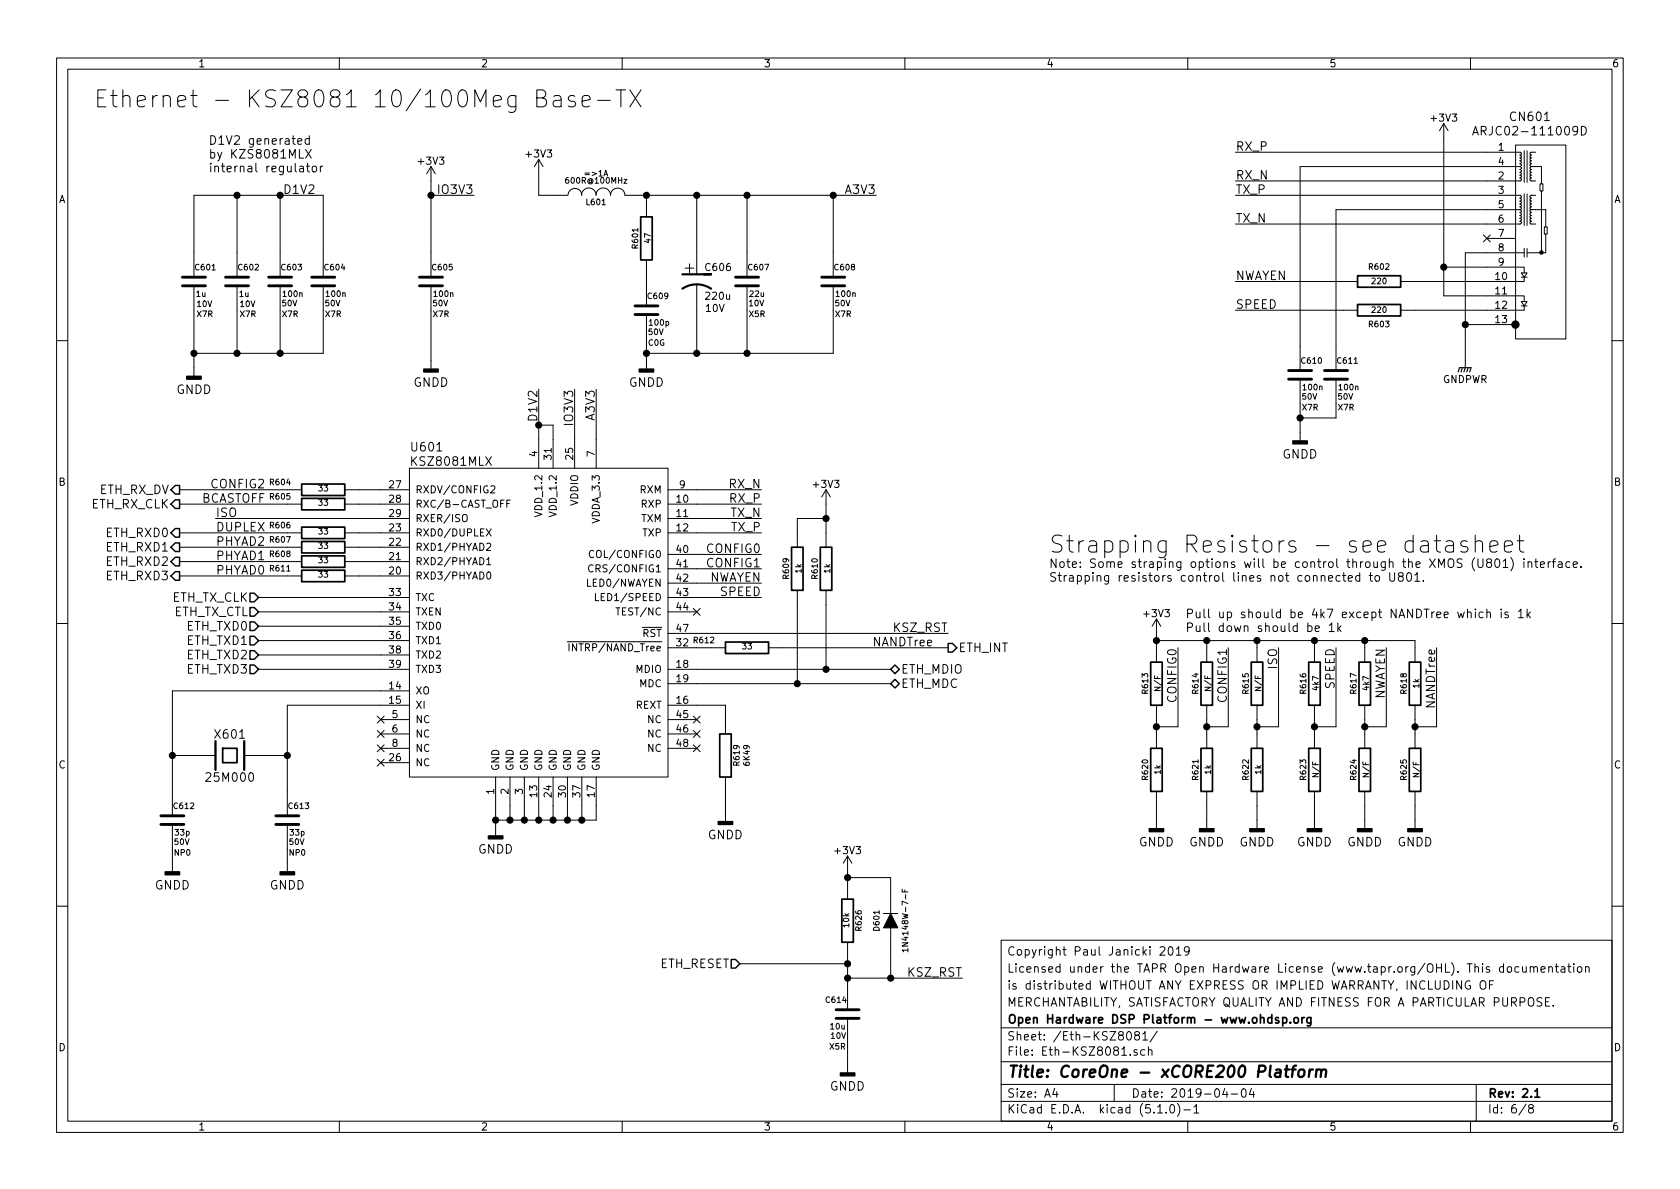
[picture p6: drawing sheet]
EESchema Schematic File Version 4
LIBS:CoreOne-xCORE200-2.1-cache
EELAYER 29 0
EELAYER END
$Descr A4 11693 8268
encoding utf-8
Sheet 6 8
Title "CoreOne - xCORE200 Platform"
Date "2019-04-04"
Rev "2.1"
Comp "Open Hardware DSP Platform - www.ohdsp.org"
Comment1 "MERCHANTABILITY, SATISFACTORY QUALITY AND FITNESS FOR A PARTICULAR PURPOSE."
Comment2 "is distributed WITHOUT ANY EXPRESS OR IMPLIED WARRANTY, INCLUDING OF"
Comment3 "Licensed under the TAPR Open Hardware License (www.tapr.org/OHL). This documentation"
Comment4 "Copyright Paul Janicki 2019"
$EndDescr
Text HLabel 1800 4350 0    60   Input ~ 0
ETH_TXD0
Text HLabel 1800 4450 0    60   Input ~ 0
ETH_TXD1
Text HLabel 1800 4550 0    60   Input ~ 0
ETH_TXD2
Text HLabel 1800 4650 0    60   Input ~ 0
ETH_TXD3
Text HLabel 1800 4250 0    60   Input ~ 0
ETH_TX_CTL
Text HLabel 1800 4150 0    60   Input ~ 0
ETH_TX_CLK
Text HLabel 6200 4750 2    60   BiDi ~ 0
ETH_MDC
Text HLabel 6200 4650 2    60   BiDi ~ 0
ETH_MDIO
$Comp
L MyKiCadLibs-Lib:R R609
U 1 1
P 5550 3950
F 0 "R609" V 5470 3950 40  0000 C CNN
F 1 "1k" V 5557 3951 40  0000 C CNN
F 2 "MyKiCadLibs-Footprints:SMD-0805" V 5480 3950 30  0001 C CNN
F 3 "" V 5470 3950 30  0000 C CNN
F 4 "100mW" V 5650 3950 40  0001 C CNN "Power"
F 5 "Thick or thin film resistor" V 5795 3950 40  0001 C CNN "Description"
F 6 "0805" V 5725 3950 40  0001 C CNN "Size"
F 7 "1%" V 5875 3950 40  0001 C CNN "Tolerance"
	1    5550 3950
	1    0    0    -1  
$EndComp
$Comp
L MyKiCadLibs-Lib:R R610
U 1 1
P 5750 3950
F 0 "R610" V 5670 3950 40  0000 C CNN
F 1 "1k" V 5757 3951 40  0000 C CNN
F 2 "MyKiCadLibs-Footprints:SMD-0805" V 5680 3950 30  0001 C CNN
F 3 "" V 5670 3950 30  0000 C CNN
F 4 "100mW" V 5850 3950 40  0001 C CNN "Power"
F 5 "Thick or thin film resistor" V 5995 3950 40  0001 C CNN "Description"
F 6 "0805" V 5925 3950 40  0001 C CNN "Size"
F 7 "1%" V 6075 3950 40  0001 C CNN "Tolerance"
	1    5750 3950
	1    0    0    -1  
$EndComp
Text HLabel 6600 4500 2    60   Output ~ 0
ETH_INT
Text HLabel 5150 6700 0    60   Input ~ 0
ETH_RESET
$Comp
L MyKiCadLibs-Lib:R R626
U 1 1
P 5900 6400
F 0 "R626" V 5820 6400 40  0000 C CNN
F 1 "10k" V 5907 6401 40  0000 C CNN
F 2 "MyKiCadLibs-Footprints:SMD-0805" V 5830 6400 30  0001 C CNN
F 3 "" V 5820 6400 30  0000 C CNN
F 4 "100mW" V 6000 6400 40  0001 C CNN "Power"
F 5 "Thick or thin film resistor" V 6145 6400 40  0001 C CNN "Description"
F 6 "0805" V 6075 6400 40  0001 C CNN "Size"
F 7 "1%" V 6225 6400 40  0001 C CNN "Tolerance"
	1    5900 6400
	-1   0    0    -1  
$EndComp
$Comp
L power:GNDD #PWR097
U 1 1
P 5900 7400
F 0 "#PWR097" H 5900 7150 60  0001 C CNN
F 1 "GNDD" H 5900 7250 60  0000 C CNN
F 2 "" H 5900 7400 60  0000 C CNN
F 3 "" H 5900 7400 60  0000 C CNN
	1    5900 7400
	-1   0    0    -1  
$EndComp
Text HLabel 1250 3500 0    60   Output ~ 0
ETH_RX_CLK
Text HLabel 1250 3400 0    60   Output ~ 0
ETH_RX_DV
Text HLabel 1250 3700 0    60   Output ~ 0
ETH_RXD0
Text HLabel 1250 3800 0    60   Output ~ 0
ETH_RXD1
Text HLabel 1250 3900 0    60   Output ~ 0
ETH_RXD2
Text HLabel 1250 4000 0    60   Output ~ 0
ETH_RXD3
Text Label 1850 3500 2    60   ~ 0
BCASTOFF
$Comp
L MyKiCadLibs-Lib:R R620
U 1 1
P 8050 5350
F 0 "R620" V 7970 5350 40  0000 C CNN
F 1 "1k" V 8057 5351 40  0000 C CNN
F 2 "MyKiCadLibs-Footprints:SMD-0805" V 7980 5350 30  0001 C CNN
F 3 "" V 7970 5350 30  0000 C CNN
F 4 "100mW" V 8150 5350 40  0001 C CNN "Power"
F 5 "Thick or thin film resistor" V 8295 5350 40  0001 C CNN "Description"
F 6 "0805" V 8225 5350 40  0001 C CNN "Size"
F 7 "1%" V 8375 5350 40  0001 C CNN "Tolerance"
	1    8050 5350
	1    0    0    -1  
$EndComp
$Comp
L power:GNDD #PWR098
U 1 1
P 8050 5700
F 0 "#PWR098" H 8050 5450 60  0001 C CNN
F 1 "GNDD" H 8050 5550 60  0000 C CNN
F 2 "" H 8050 5700 60  0000 C CNN
F 3 "" H 8050 5700 60  0000 C CNN
	1    8050 5700
	1    0    0    -1  
$EndComp
$Comp
L MyKiCadLibs-Lib:R R621
U 1 1
P 8400 5350
F 0 "R621" V 8320 5350 40  0000 C CNN
F 1 "1k" V 8407 5351 40  0000 C CNN
F 2 "MyKiCadLibs-Footprints:SMD-0805" V 8330 5350 30  0001 C CNN
F 3 "" V 8320 5350 30  0000 C CNN
F 4 "100mW" V 8500 5350 40  0001 C CNN "Power"
F 5 "Thick or thin film resistor" V 8645 5350 40  0001 C CNN "Description"
F 6 "0805" V 8575 5350 40  0001 C CNN "Size"
F 7 "1%" V 8725 5350 40  0001 C CNN "Tolerance"
	1    8400 5350
	1    0    0    -1  
$EndComp
$Comp
L power:GNDD #PWR099
U 1 1
P 8400 5700
F 0 "#PWR099" H 8400 5450 60  0001 C CNN
F 1 "GNDD" H 8400 5550 60  0000 C CNN
F 2 "" H 8400 5700 60  0000 C CNN
F 3 "" H 8400 5700 60  0000 C CNN
	1    8400 5700
	1    0    0    -1  
$EndComp
$Comp
L MyKiCadLibs-Lib:R R623
U 1 1
P 9150 5350
F 0 "R623" V 9070 5350 40  0000 C CNN
F 1 "N/F" V 9157 5351 40  0000 C CNN
F 2 "MyKiCadLibs-Footprints:SMD-0805" V 9080 5350 30  0001 C CNN
F 3 "" V 9070 5350 30  0000 C CNN
F 4 "100mW" V 9250 5350 40  0001 C CNN "Power"
F 5 "Thick or thin film resistor" V 9395 5350 40  0001 C CNN "Description"
F 6 "0805" V 9325 5350 40  0001 C CNN "Size"
F 7 "1%" V 9475 5350 40  0001 C CNN "Tolerance"
	1    9150 5350
	1    0    0    -1  
$EndComp
$Comp
L power:GNDD #PWR0100
U 1 1
P 9150 5700
F 0 "#PWR0100" H 9150 5450 60  0001 C CNN
F 1 "GNDD" H 9150 5550 60  0000 C CNN
F 2 "" H 9150 5700 60  0000 C CNN
F 3 "" H 9150 5700 60  0000 C CNN
	1    9150 5700
	1    0    0    -1  
$EndComp
Text Label 1850 3700 2    60   ~ 0
DUPLEX
Text Label 1850 3800 2    60   ~ 0
PHYAD2
Text Label 1850 3900 2    60   ~ 0
PHYAD1
Text Label 1850 4000 2    60   ~ 0
PHYAD0
$Comp
L MyKiCadLibs-Lib:R R624
U 1 1
P 9500 5350
F 0 "R624" V 9420 5350 40  0000 C CNN
F 1 "N/F" V 9507 5351 40  0000 C CNN
F 2 "MyKiCadLibs-Footprints:SMD-0805" V 9430 5350 30  0001 C CNN
F 3 "" V 9420 5350 30  0000 C CNN
F 4 "100mW" V 9600 5350 40  0001 C CNN "Power"
F 5 "Thick or thin film resistor" V 9745 5350 40  0001 C CNN "Description"
F 6 "0805" V 9675 5350 40  0001 C CNN "Size"
F 7 "1%" V 9825 5350 40  0001 C CNN "Tolerance"
	1    9500 5350
	1    0    0    -1  
$EndComp
$Comp
L power:GNDD #PWR0101
U 1 1
P 9500 5700
F 0 "#PWR0101" H 9500 5450 60  0001 C CNN
F 1 "GNDD" H 9500 5550 60  0000 C CNN
F 2 "" H 9500 5700 60  0000 C CNN
F 3 "" H 9500 5700 60  0000 C CNN
	1    9500 5700
	1    0    0    -1  
$EndComp
Text Label 1850 3400 2    60   ~ 0
CONFIG2
Text Notes 7300 3850 0    118  ~ 0
Strapping Resistors - see datasheet
$Comp
L MyKiCadLibs-Lib:R R613
U 1 1
P 8050 4750
F 0 "R613" V 7970 4750 40  0000 C CNN
F 1 "N/F" V 8057 4751 40  0000 C CNN
F 2 "MyKiCadLibs-Footprints:SMD-0805" V 7980 4750 30  0001 C CNN
F 3 "" V 7970 4750 30  0000 C CNN
F 4 "100mW" V 8150 4750 40  0001 C CNN "Power"
F 5 "Thick or thin film resistor" V 8295 4750 40  0001 C CNN "Description"
F 6 "0805" V 8225 4750 40  0001 C CNN "Size"
F 7 "1%" V 8375 4750 40  0001 C CNN "Tolerance"
	1    8050 4750
	1    0    0    -1  
$EndComp
$Comp
L MyKiCadLibs-Lib:R R614
U 1 1
P 8400 4750
F 0 "R614" V 8320 4750 40  0000 C CNN
F 1 "N/F" V 8407 4751 40  0000 C CNN
F 2 "MyKiCadLibs-Footprints:SMD-0805" V 8330 4750 30  0001 C CNN
F 3 "" V 8320 4750 30  0000 C CNN
F 4 "100mW" V 8500 4750 40  0001 C CNN "Power"
F 5 "Thick or thin film resistor" V 8645 4750 40  0001 C CNN "Description"
F 6 "0805" V 8575 4750 40  0001 C CNN "Size"
F 7 "1%" V 8725 4750 40  0001 C CNN "Tolerance"
	1    8400 4750
	1    0    0    -1  
$EndComp
$Comp
L MyKiCadLibs-Lib:R R616
U 1 1
P 9150 4750
F 0 "R616" V 9070 4750 40  0000 C CNN
F 1 "4k7" V 9157 4751 40  0000 C CNN
F 2 "MyKiCadLibs-Footprints:SMD-0805" V 9080 4750 30  0001 C CNN
F 3 "" V 9070 4750 30  0000 C CNN
F 4 "100mW" V 9250 4750 40  0001 C CNN "Power"
F 5 "Thick or thin film resistor" V 9395 4750 40  0001 C CNN "Description"
F 6 "0805" V 9325 4750 40  0001 C CNN "Size"
F 7 "1%" V 9475 4750 40  0001 C CNN "Tolerance"
	1    9150 4750
	1    0    0    -1  
$EndComp
$Comp
L MyKiCadLibs-Lib:R R617
U 1 1
P 9500 4750
F 0 "R617" V 9420 4750 40  0000 C CNN
F 1 "4k7" V 9507 4751 40  0000 C CNN
F 2 "MyKiCadLibs-Footprints:SMD-0805" V 9430 4750 30  0001 C CNN
F 3 "" V 9420 4750 30  0000 C CNN
F 4 "100mW" V 9600 4750 40  0001 C CNN "Power"
F 5 "Thick or thin film resistor" V 9745 4750 40  0001 C CNN "Description"
F 6 "0805" V 9675 4750 40  0001 C CNN "Size"
F 7 "1%" V 9825 4750 40  0001 C CNN "Tolerance"
	1    9500 4750
	1    0    0    -1  
$EndComp
$Comp
L MyKiCadLibs-Lib:R R619
U 1 1
P 5050 5250
F 0 "R619" V 4970 5250 40  0000 C CNN
F 1 "6K49" V 4900 5250 40  0000 C CNN
F 2 "MyKiCadLibs-Footprints:SMD-0805" V 4980 5250 30  0001 C CNN
F 3 "" V 4970 5250 30  0000 C CNN
F 4 "100mW" V 5150 5250 40  0001 C CNN "Power"
F 5 "Thick or thin film resistor" V 5295 5250 40  0001 C CNN "Description"
F 6 "0805" V 5225 5250 40  0001 C CNN "Size"
F 7 "1%" V 5375 5250 40  0001 C CNN "Tolerance"
	1    5050 5250
	-1   0    0    -1  
$EndComp
$Comp
L power:GNDD #PWR0102
U 1 1
P 5050 5650
F 0 "#PWR0102" H 5050 5400 60  0001 C CNN
F 1 "GNDD" H 5050 5500 60  0000 C CNN
F 2 "" H 5050 5650 60  0000 C CNN
F 3 "" H 5050 5650 60  0000 C CNN
	1    5050 5650
	-1   0    0    -1  
$EndComp
$Comp
L MyKiCadLibs-Lib:C C610
U 1 1
P 9050 2600
F 0 "C610" H 9050 2700 40  0000 L CNN
F 1 "100n" H 9060 2515 40  0000 L CNN
F 2 "MyKiCadLibs-Footprints:SMD-0805" H 9088 2450 30  0001 C CNN
F 3 "" H 9050 2700 60  0000 C CNN
F 4 "50V" H 9115 2450 40  0000 C CNN "Voltage"
F 5 "X7R" H 9120 2375 40  0000 C CNN "Type"
F 6 "Ceramic capacitor" H 9050 2900 40  0001 L CNN "Description"
F 7 "10%" H 9450 3100 40  0001 C CNN "Tolerance"
F 8 "0805" H 9050 2600 60  0001 C CNN "Size"
	1    9050 2600
	1    0    0    -1  
$EndComp
$Comp
L MyKiCadLibs-Lib:C C611
U 1 1
P 9300 2600
F 0 "C611" H 9300 2700 40  0000 L CNN
F 1 "100n" H 9310 2515 40  0000 L CNN
F 2 "MyKiCadLibs-Footprints:SMD-0805" H 9338 2450 30  0001 C CNN
F 3 "" H 9300 2700 60  0000 C CNN
F 4 "50V" H 9365 2450 40  0000 C CNN "Voltage"
F 5 "X7R" H 9370 2375 40  0000 C CNN "Type"
F 6 "Ceramic capacitor" H 9300 2900 40  0001 L CNN "Description"
F 7 "10%" H 9700 3100 40  0001 C CNN "Tolerance"
F 8 "0805" H 9300 2600 60  0001 C CNN "Size"
	1    9300 2600
	1    0    0    -1  
$EndComp
$Comp
L power:GNDD #PWR0103
U 1 1
P 9050 3000
F 0 "#PWR0103" H 9050 2750 60  0001 C CNN
F 1 "GNDD" H 9050 2850 60  0000 C CNN
F 2 "" H 9050 3000 60  0000 C CNN
F 3 "" H 9050 3000 60  0000 C CNN
	1    9050 3000
	-1   0    0    -1  
$EndComp
$Comp
L power:+3V3 #PWR0104
U 1 1
P 5750 3500
F 0 "#PWR0104" H 5750 3350 50  0001 C CNN
F 1 "+3V3" H 5750 3640 50  0000 C CNN
F 2 "" H 5750 3500 50  0000 C CNN
F 3 "" H 5750 3500 50  0000 C CNN
	1    5750 3500
	-1   0    0    -1  
$EndComp
$Comp
L power:+3V3 #PWR0105
U 1 1
P 8050 4400
F 0 "#PWR0105" H 8050 4250 50  0001 C CNN
F 1 "+3V3" H 8050 4540 50  0000 C CNN
F 2 "" H 8050 4400 50  0000 C CNN
F 3 "" H 8050 4400 50  0000 C CNN
	1    8050 4400
	1    0    0    -1  
$EndComp
$Comp
L power:GNDPWR #PWR0106
U 1 1
P 10200 2500
AR Path="/57CE8994" Ref="#PWR0106"  Part="1" 
AR Path="/57CE4289/57CE8994" Ref="#PWR0106"  Part="1" 
F 0 "#PWR0106" H 10200 2300 50  0001 C CNN
F 1 "GNDPWR" H 10200 2370 50  0000 C CNN
F 2 "" H 10200 2450 50  0000 C CNN
F 3 "" H 10200 2450 50  0000 C CNN
	1    10200 2500
	1    0    0    -1  
$EndComp
$Comp
L power:+3V3 #PWR0107
U 1 1
P 5900 6050
F 0 "#PWR0107" H 5900 5900 50  0001 C CNN
F 1 "+3V3" H 5900 6190 50  0000 C CNN
F 2 "" H 5900 6050 50  0000 C CNN
F 3 "" H 5900 6050 50  0000 C CNN
	1    5900 6050
	1    0    0    -1  
$EndComp
Text Label 6600 4400 2    60   ~ 0
KSZ_RST
Text Label 6700 6800 2    60   ~ 0
KSZ_RST
Wire Wire Line
	1800 4250 2650 4250
Wire Wire Line
	1800 4350 2650 4350
Wire Wire Line
	2650 4450 1800 4450
Wire Wire Line
	1800 4550 2650 4550
Wire Wire Line
	2650 4650 1800 4650
Wire Wire Line
	1800 4150 2650 4150
Wire Wire Line
	2250 1350 2250 1750
Wire Wire Line
	1950 1350 1950 1750
Wire Wire Line
	2250 2450 2250 2150
Wire Wire Line
	1950 2450 1950 2150
Wire Wire Line
	1650 1350 1650 1750
Connection ~ 1650 1350
Wire Wire Line
	1350 1350 1350 1750
Wire Wire Line
	1650 2450 1650 2150
Connection ~ 1650 2450
Wire Wire Line
	1350 2150 1350 2450
Connection ~ 1950 1350
Connection ~ 1950 2450
Wire Wire Line
	4850 4750 5550 4750
Wire Wire Line
	4850 4650 5750 4650
Wire Wire Line
	5450 4500 6600 4500
Wire Wire Line
	4850 4400 6600 4400
Wire Wire Line
	1250 3500 2000 3500
Wire Wire Line
	2000 3400 1250 3400
Wire Wire Line
	1250 3700 2000 3700
Wire Wire Line
	2000 3800 1250 3800
Wire Wire Line
	1250 3900 2000 3900
Wire Wire Line
	2000 4000 1250 4000
Wire Wire Line
	8050 5700 8050 5600
Wire Wire Line
	8050 5000 8050 5050
Wire Wire Line
	8050 5050 8200 5050
Wire Wire Line
	8200 5050 8200 4500
Connection ~ 8050 5050
Wire Wire Line
	8400 5700 8400 5600
Wire Wire Line
	8400 5000 8400 5050
Wire Wire Line
	8400 5050 8550 5050
Wire Wire Line
	8550 5050 8550 4500
Connection ~ 8400 5050
Wire Wire Line
	9150 5700 9150 5600
Wire Wire Line
	9150 5000 9150 5050
Wire Wire Line
	9150 5050 9300 5050
Wire Wire Line
	9300 5050 9300 4500
Connection ~ 9150 5050
Wire Wire Line
	9500 5700 9500 5600
Wire Wire Line
	9500 5000 9500 5050
Wire Wire Line
	9500 5050 9650 5050
Wire Wire Line
	9650 5050 9650 4500
Connection ~ 9500 5050
Wire Wire Line
	5050 5650 5050 5500
Wire Wire Line
	9050 2800 9050 2900
Wire Wire Line
	9300 2800 9300 2900
Connection ~ 9050 2900
Wire Wire Line
	5750 3500 5750 3600
Wire Wire Line
	5550 3600 5550 3700
Connection ~ 5750 3600
Wire Wire Line
	8050 4400 8050 4450
Wire Wire Line
	8400 4450 8400 4500
Connection ~ 8050 4450
Wire Wire Line
	8750 4450 8750 4500
Connection ~ 8400 4450
Wire Wire Line
	9150 4450 9150 4500
Connection ~ 8750 4450
Wire Wire Line
	9500 4450 9500 4500
Connection ~ 9150 4450
Wire Wire Line
	9850 4450 9850 4500
Connection ~ 9500 4450
Wire Wire Line
	5900 6050 5900 6100
Wire Wire Line
	5900 6650 5900 6700
Wire Wire Line
	5900 7400 5900 7250
Wire Wire Line
	5150 6700 5900 6700
Connection ~ 5900 6700
Wire Wire Line
	5900 6800 6200 6800
Connection ~ 5900 6800
Wire Wire Line
	6200 6600 6200 6800
Connection ~ 6200 6800
Wire Wire Line
	6200 6200 6200 6100
Wire Wire Line
	6200 6100 5900 6100
Connection ~ 5900 6100
Wire Wire Line
	8600 2150 9350 2150
Wire Wire Line
	9350 1950 8600 1950
Wire Wire Line
	2500 3500 2650 3500
Wire Wire Line
	2650 3400 2500 3400
Wire Wire Line
	2500 3700 2650 3700
Wire Wire Line
	2650 3800 2500 3800
Wire Wire Line
	2500 3900 2650 3900
Wire Wire Line
	2650 4000 2500 4000
Text Label 2200 1350 2    60   ~ 0
D1V2
Wire Wire Line
	3000 1250 3000 1350
Connection ~ 3000 1350
Wire Wire Line
	3000 2150 3000 2500
Text Label 3300 1350 2    60   ~ 0
IO3V3
$Comp
L power:GNDD #PWR0108
U 1 1
P 3450 5750
F 0 "#PWR0108" H 3450 5500 60  0001 C CNN
F 1 "GNDD" H 3450 5600 60  0000 C CNN
F 2 "" H 3450 5750 60  0000 C CNN
F 3 "" H 3450 5750 60  0000 C CNN
	1    3450 5750
	1    0    0    -1  
$EndComp
$Comp
L MyKiCadLibs-Lib:R R605
U 1 1
P 2250 3500
F 0 "R605" V 2300 3200 40  0000 C CNN
F 1 "33" V 2257 3501 40  0000 C CNN
F 2 "MyKiCadLibs-Footprints:SMD-0805" V 2180 3500 30  0001 C CNN
F 3 "" V 2170 3500 30  0000 C CNN
F 4 "100mW" V 2350 3500 40  0001 C CNN "Power"
F 5 "Thick or thin film resistor" V 2495 3500 40  0001 C CNN "Description"
F 6 "0805" V 2425 3500 40  0001 C CNN "Size"
F 7 "1%" V 2575 3500 40  0001 C CNN "Tolerance"
	1    2250 3500
	0    1    -1   0   
$EndComp
$Comp
L MyKiCadLibs-Lib:R R604
U 1 1
P 2250 3400
F 0 "R604" V 2300 3100 40  0000 C CNN
F 1 "33" V 2257 3401 40  0000 C CNN
F 2 "MyKiCadLibs-Footprints:SMD-0805" V 2180 3400 30  0001 C CNN
F 3 "" V 2170 3400 30  0000 C CNN
F 4 "100mW" V 2350 3400 40  0001 C CNN "Power"
F 5 "Thick or thin film resistor" V 2495 3400 40  0001 C CNN "Description"
F 6 "0805" V 2425 3400 40  0001 C CNN "Size"
F 7 "1%" V 2575 3400 40  0001 C CNN "Tolerance"
	1    2250 3400
	0    1    -1   0   
$EndComp
$Comp
L MyKiCadLibs-Lib:R R606
U 1 1
P 2250 3700
F 0 "R606" V 2300 3400 40  0000 C CNN
F 1 "33" V 2257 3701 40  0000 C CNN
F 2 "MyKiCadLibs-Footprints:SMD-0805" V 2180 3700 30  0001 C CNN
F 3 "" V 2170 3700 30  0000 C CNN
F 4 "100mW" V 2350 3700 40  0001 C CNN "Power"
F 5 "Thick or thin film resistor" V 2495 3700 40  0001 C CNN "Description"
F 6 "0805" V 2425 3700 40  0001 C CNN "Size"
F 7 "1%" V 2575 3700 40  0001 C CNN "Tolerance"
	1    2250 3700
	0    1    -1   0   
$EndComp
$Comp
L MyKiCadLibs-Lib:R R607
U 1 1
P 2250 3800
F 0 "R607" V 2300 3500 40  0000 C CNN
F 1 "33" V 2257 3801 40  0000 C CNN
F 2 "MyKiCadLibs-Footprints:SMD-0805" V 2180 3800 30  0001 C CNN
F 3 "" V 2170 3800 30  0000 C CNN
F 4 "100mW" V 2350 3800 40  0001 C CNN "Power"
F 5 "Thick or thin film resistor" V 2495 3800 40  0001 C CNN "Description"
F 6 "0805" V 2425 3800 40  0001 C CNN "Size"
F 7 "1%" V 2575 3800 40  0001 C CNN "Tolerance"
	1    2250 3800
	0    1    -1   0   
$EndComp
$Comp
L MyKiCadLibs-Lib:R R608
U 1 1
P 2250 3900
F 0 "R608" V 2300 3600 40  0000 C CNN
F 1 "33" V 2257 3901 40  0000 C CNN
F 2 "MyKiCadLibs-Footprints:SMD-0805" V 2180 3900 30  0001 C CNN
F 3 "" V 2170 3900 30  0000 C CNN
F 4 "100mW" V 2350 3900 40  0001 C CNN "Power"
F 5 "Thick or thin film resistor" V 2495 3900 40  0001 C CNN "Description"
F 6 "0805" V 2425 3900 40  0001 C CNN "Size"
F 7 "1%" V 2575 3900 40  0001 C CNN "Tolerance"
	1    2250 3900
	0    1    -1   0   
$EndComp
$Comp
L MyKiCadLibs-Lib:R R611
U 1 1
P 2250 4000
F 0 "R611" V 2300 3700 40  0000 C CNN
F 1 "33" V 2257 4001 40  0000 C CNN
F 2 "MyKiCadLibs-Footprints:SMD-0805" V 2180 4000 30  0001 C CNN
F 3 "" V 2170 4000 30  0000 C CNN
F 4 "100mW" V 2350 4000 40  0001 C CNN "Power"
F 5 "Thick or thin film resistor" V 2495 4000 40  0001 C CNN "Description"
F 6 "0805" V 2425 4000 40  0001 C CNN "Size"
F 7 "1%" V 2575 4000 40  0001 C CNN "Tolerance"
	1    2250 4000
	0    1    -1   0   
$EndComp
$Comp
L MyKiCadLibs-Lib:IC-PHY-ETH-KSZ8081MLX U601
U 1 1
P 2650 3400
F 0 "U601" H 2850 3700 60  0000 L CNN
F 1 "KSZ8081MLX" H 2850 3600 60  0000 L CNN
F 2 "MyKiCadLibs-Footprints:IC-LQFP48_7x7" H 4700 1400 60  0001 L CNN
F 3 "" H 2600 4000 60  0001 C CNN
F 4 "Microchip KSZ8081MLXCA LQFP-48 10Base-T/100Base-TX Ethernet PHY" H 4700 1500 60  0001 L CNN "Description"
	1    2650 3400
	1    0    0    -1  
$EndComp
$Comp
L MyKiCadLibs-Lib:CONN_RJ45_ARJC02-111xxxx CN601
U 1 1
P 10350 1050
F 0 "CN601" H 10650 1300 60  0000 C CNN
F 1 "ARJC02-111009D" H 10650 1200 60  0000 C CNN
F 2 "MyKiCadLibs-Footprints:CONN-RJ45-ARJC02-111xxxx" H 10700 -350 60  0001 C CNN
F 3 "" H 10350 1350 60  0000 C CNN
F 4 "ARCJ02 series RJ45 connector with LED - ARJC02-111009D" H 10700 -450 60  0001 C CNN "Description"
	1    10350 1050
	1    0    0    -1  
$EndComp
Wire Wire Line
	9300 2900 9050 2900
Wire Wire Line
	9300 2400 9300 1450
Wire Wire Line
	9300 1450 10350 1450
Wire Wire Line
	9050 2400 9050 1150
Wire Wire Line
	9050 1150 10350 1150
Text Label 5300 3400 2    60   ~ 0
RX_N
Text Label 5300 3500 2    60   ~ 0
RX_P
Text Label 5300 3600 2    60   ~ 0
TX_N
Text Label 5300 3700 2    60   ~ 0
TX_P
Wire Wire Line
	5300 3700 4850 3700
Wire Wire Line
	4850 3600 5300 3600
Wire Wire Line
	5300 3500 4850 3500
Wire Wire Line
	4850 3400 5300 3400
Text Label 8600 1250 0    60   ~ 0
RX_N
Text Label 8600 1050 0    60   ~ 0
RX_P
Text Label 8600 1550 0    60   ~ 0
TX_N
Text Label 8600 1350 0    60   ~ 0
TX_P
Wire Wire Line
	8600 1350 10350 1350
Wire Wire Line
	10350 1550 8600 1550
Wire Wire Line
	8600 1050 10350 1050
Wire Wire Line
	10350 1250 8600 1250
Wire Wire Line
	3450 5600 3450 5700
Wire Wire Line
	3450 5700 3550 5700
Wire Wire Line
	3550 5700 3550 5600
Connection ~ 3450 5700
Wire Wire Line
	3650 5700 3650 5600
Connection ~ 3550 5700
Wire Wire Line
	3750 5700 3750 5600
Connection ~ 3650 5700
Wire Wire Line
	3850 5700 3850 5600
Connection ~ 3750 5700
Wire Wire Line
	3950 5700 3950 5600
Connection ~ 3850 5700
Wire Wire Line
	4050 5700 4050 5600
Connection ~ 3950 5700
Wire Wire Line
	4150 5700 4150 5600
Connection ~ 4050 5700
Wire Wire Line
	5050 5000 5050 4900
Wire Wire Line
	5050 4900 4850 4900
$Comp
L MyKiCadLibs-Lib:CRYSTAL X601
U 1 1
P 1600 5250
F 0 "X601" H 1600 5400 60  0000 C CNN
F 1 "25M000" H 1600 5100 60  0000 C CNN
F 2 "MyKiCadLibs-Footprints:XTAL_HC49_TH" H 1600 5250 60  0001 C CNN
F 3 "" H 1600 5400 60  0000 C CNN
F 4 "HC49 25.000MHz Crystal – 50ppm or better – 18pF" H 1600 5050 40  0001 C CNN "Description"
	1    1600 5250
	1    0    0    -1  
$EndComp
$Comp
L MyKiCadLibs-Lib:C C612
U 1 1
P 1200 5700
F 0 "C612" H 1200 5800 40  0000 L CNN
F 1 "33p" H 1210 5615 40  0000 L CNN
F 2 "MyKiCadLibs-Footprints:SMD-0805" H 1238 5550 30  0001 C CNN
F 3 "" H 1200 5800 60  0000 C CNN
F 4 "50V" H 1265 5550 40  0000 C CNN "Voltage"
F 5 "NP0" H 1270 5475 40  0000 C CNN "Type"
F 6 "Ceramic capacitor" H 1200 6000 40  0001 L CNN "Description"
F 7 "5%" H 1600 6200 40  0001 C CNN "Tolerance"
F 8 "0805" H 1200 5700 60  0001 C CNN "Size"
	1    1200 5700
	1    0    0    -1  
$EndComp
$Comp
L MyKiCadLibs-Lib:C C613
U 1 1
P 2000 5700
F 0 "C613" H 2000 5800 40  0000 L CNN
F 1 "33p" H 2010 5615 40  0000 L CNN
F 2 "MyKiCadLibs-Footprints:SMD-0805" H 2038 5550 30  0001 C CNN
F 3 "" H 2000 5800 60  0000 C CNN
F 4 "50V" H 2065 5550 40  0000 C CNN "Voltage"
F 5 "NP0" H 2070 5475 40  0000 C CNN "Type"
F 6 "Ceramic capacitor" H 2000 6000 40  0001 L CNN "Description"
F 7 "5%" H 2400 6200 40  0001 C CNN "Tolerance"
F 8 "0805" H 2000 5700 60  0001 C CNN "Size"
	1    2000 5700
	1    0    0    -1  
$EndComp
Wire Wire Line
	1200 4800 1200 5250
Wire Wire Line
	1200 5250 1300 5250
Wire Wire Line
	2000 5250 1900 5250
Wire Wire Line
	2000 4900 2000 5250
$Comp
L power:GNDD #PWR0109
U 1 1
P 2000 6000
F 0 "#PWR0109" H 2000 5750 60  0001 C CNN
F 1 "GNDD" H 2000 5850 60  0000 C CNN
F 2 "" H 2000 6000 60  0000 C CNN
F 3 "" H 2000 6000 60  0000 C CNN
	1    2000 6000
	1    0    0    -1  
$EndComp
$Comp
L power:GNDD #PWR0110
U 1 1
P 1200 6000
F 0 "#PWR0110" H 1200 5750 60  0001 C CNN
F 1 "GNDD" H 1200 5850 60  0000 C CNN
F 2 "" H 1200 6000 60  0000 C CNN
F 3 "" H 1200 6000 60  0000 C CNN
	1    1200 6000
	1    0    0    -1  
$EndComp
Wire Wire Line
	2000 6000 2000 5900
Wire Wire Line
	1200 6000 1200 5900
Connection ~ 2000 5250
Connection ~ 1200 5250
Wire Wire Line
	2000 4900 2650 4900
Wire Wire Line
	2650 4800 1200 4800
Wire Wire Line
	5750 4200 5750 4650
Connection ~ 5750 4650
Wire Wire Line
	5550 4200 5550 4750
Connection ~ 5550 4750
Wire Wire Line
	10200 1750 10200 2250
Wire Wire Line
	10200 2250 10350 2250
Wire Wire Line
	9850 1950 10350 1950
Wire Wire Line
	10350 2150 9850 2150
Connection ~ 10200 2250
Wire Wire Line
	10350 1750 10200 1750
NoConn ~ 10350 1650
NoConn ~ 4850 4250
Text Label 6500 4500 2    60   ~ 0
NANDTree
Text Label 5300 3850 2    60   ~ 0
CONFIG0
Wire Wire Line
	5300 3850 4850 3850
Text Label 5300 3950 2    60   ~ 0
CONFIG1
Wire Wire Line
	5300 3950 4850 3950
Text Label 5300 4050 2    60   ~ 0
NWAYEN
Wire Wire Line
	5300 4050 4850 4050
Text Label 5300 4150 2    60   ~ 0
SPEED
Wire Wire Line
	5300 4150 4850 4150
Text Label 8200 4500 3    60   ~ 0
CONFIG0
Text Label 8550 4500 3    60   ~ 0
CONFIG1
Text Label 9650 4500 3    60   ~ 0
NWAYEN
Text Label 9300 4500 3    60   ~ 0
SPEED
Text Notes 8250 4400 0    60   ~ 0
Pull up should be 4k7 except NANDTree which is 1k\nPull down should be 1k\n
Text Label 1500 3600 0    60   ~ 0
ISO
Wire Wire Line
	1500 3600 2650 3600
Text Label 8900 4500 3    60   ~ 0
ISO
$Comp
L MyKiCadLibs-Lib:R R622
U 1 1
P 8750 5350
F 0 "R622" V 8670 5350 40  0000 C CNN
F 1 "1k" V 8757 5351 40  0000 C CNN
F 2 "MyKiCadLibs-Footprints:SMD-0805" V 8680 5350 30  0001 C CNN
F 3 "" V 8670 5350 30  0000 C CNN
F 4 "100mW" V 8850 5350 40  0001 C CNN "Power"
F 5 "Thick or thin film resistor" V 8995 5350 40  0001 C CNN "Description"
F 6 "0805" V 8925 5350 40  0001 C CNN "Size"
F 7 "1%" V 9075 5350 40  0001 C CNN "Tolerance"
	1    8750 5350
	1    0    0    -1  
$EndComp
$Comp
L power:GNDD #PWR0111
U 1 1
P 8750 5700
F 0 "#PWR0111" H 8750 5450 60  0001 C CNN
F 1 "GNDD" H 8750 5550 60  0000 C CNN
F 2 "" H 8750 5700 60  0000 C CNN
F 3 "" H 8750 5700 60  0000 C CNN
	1    8750 5700
	1    0    0    -1  
$EndComp
$Comp
L MyKiCadLibs-Lib:R R615
U 1 1
P 8750 4750
F 0 "R615" V 8670 4750 40  0000 C CNN
F 1 "N/F" V 8757 4751 40  0000 C CNN
F 2 "MyKiCadLibs-Footprints:SMD-0805" V 8680 4750 30  0001 C CNN
F 3 "" V 8670 4750 30  0000 C CNN
F 4 "100mW" V 8850 4750 40  0001 C CNN "Power"
F 5 "Thick or thin film resistor" V 8995 4750 40  0001 C CNN "Description"
F 6 "0805" V 8925 4750 40  0001 C CNN "Size"
F 7 "1%" V 9075 4750 40  0001 C CNN "Tolerance"
	1    8750 4750
	1    0    0    -1  
$EndComp
Wire Wire Line
	8750 5700 8750 5600
Wire Wire Line
	8750 5000 8750 5050
Wire Wire Line
	8750 5050 8900 5050
Wire Wire Line
	8900 5050 8900 4500
Connection ~ 8750 5050
$Comp
L MyKiCadLibs-Lib:R R625
U 1 1
P 9850 5350
F 0 "R625" V 9770 5350 40  0000 C CNN
F 1 "N/F" V 9857 5351 40  0000 C CNN
F 2 "MyKiCadLibs-Footprints:SMD-0805" V 9780 5350 30  0001 C CNN
F 3 "" V 9770 5350 30  0000 C CNN
F 4 "100mW" V 9950 5350 40  0001 C CNN "Power"
F 5 "Thick or thin film resistor" V 10095 5350 40  0001 C CNN "Description"
F 6 "0805" V 10025 5350 40  0001 C CNN "Size"
F 7 "1%" V 10175 5350 40  0001 C CNN "Tolerance"
	1    9850 5350
	1    0    0    -1  
$EndComp
$Comp
L power:GNDD #PWR0112
U 1 1
P 9850 5700
F 0 "#PWR0112" H 9850 5450 60  0001 C CNN
F 1 "GNDD" H 9850 5550 60  0000 C CNN
F 2 "" H 9850 5700 60  0000 C CNN
F 3 "" H 9850 5700 60  0000 C CNN
	1    9850 5700
	1    0    0    -1  
$EndComp
$Comp
L MyKiCadLibs-Lib:R R618
U 1 1
P 9850 4750
F 0 "R618" V 9770 4750 40  0000 C CNN
F 1 "1k" V 9857 4751 40  0000 C CNN
F 2 "MyKiCadLibs-Footprints:SMD-0805" V 9780 4750 30  0001 C CNN
F 3 "" V 9770 4750 30  0000 C CNN
F 4 "100mW" V 9950 4750 40  0001 C CNN "Power"
F 5 "Thick or thin film resistor" V 10095 4750 40  0001 C CNN "Description"
F 6 "0805" V 10025 4750 40  0001 C CNN "Size"
F 7 "1%" V 10175 4750 40  0001 C CNN "Tolerance"
	1    9850 4750
	1    0    0    -1  
$EndComp
Wire Wire Line
	9850 5700 9850 5600
Wire Wire Line
	9850 5000 9850 5050
Wire Wire Line
	9850 5050 10000 5050
Wire Wire Line
	10000 5050 10000 4500
Connection ~ 9850 5050
Text Label 10000 4500 3    60   ~ 0
NANDTree
Text Label 6100 1350 2    60   ~ 0
A3V3
$Comp
L power:+3V3 #PWR0113
U 1 1
P 3750 1200
F 0 "#PWR0113" H 3750 1050 50  0001 C CNN
F 1 "+3V3" H 3750 1340 50  0000 C CNN
F 2 "" H 3750 1200 50  0000 C CNN
F 3 "" H 3750 1200 50  0000 C CNN
	1    3750 1200
	1    0    0    -1  
$EndComp
Wire Wire Line
	4500 1350 4500 1400
Wire Wire Line
	4500 1900 4500 1950
Wire Wire Line
	4850 1350 4850 1750
Connection ~ 4500 1350
Wire Wire Line
	5200 1350 5200 1750
Connection ~ 4850 1350
Connection ~ 5200 1350
Wire Wire Line
	4500 2350 4500 2450
Wire Wire Line
	4850 2450 4850 2150
Connection ~ 4500 2450
Wire Wire Line
	5200 2450 5200 2150
Connection ~ 4850 2450
Connection ~ 5200 2450
Wire Wire Line
	5800 2450 5800 2150
Connection ~ 5800 1350
Wire Wire Line
	5800 1350 5800 1750
Wire Wire Line
	3750 1200 3750 1350
Wire Wire Line
	3750 1350 3850 1350
$Comp
L MyKiCadLibs-Lib:R R601
U 1 1
P 4500 1650
F 0 "R601" V 4420 1650 40  0000 C CNN
F 1 "47" V 4507 1651 40  0000 C CNN
F 2 "MyKiCadLibs-Footprints:SMD-0805" V 4430 1650 30  0001 C CNN
F 3 "" V 4420 1650 30  0000 C CNN
F 4 "100mW" V 4600 1650 40  0001 C CNN "Power"
F 5 "Thick or thin film resistor" V 4745 1650 40  0001 C CNN "Description"
F 6 "0805" V 4675 1650 40  0001 C CNN "Size"
F 7 "1%" V 4825 1650 40  0001 C CNN "Tolerance"
	1    4500 1650
	1    0    0    -1  
$EndComp
$Comp
L MyKiCadLibs-Lib:INDUCTOR L601
U 1 1
P 4150 1350
F 0 "L601" V 4100 1350 40  0000 C CNN
F 1 "600R@100MHz" V 4250 1350 40  0000 C CNN
F 2 "MyKiCadLibs-Footprints:SMD-0805" H 4150 1350 60  0001 C CNN
F 3 "" H 4150 1350 60  0000 C CNN
F 4 "=>1A" V 4300 1350 40  0000 C CNN "Current"
F 5 "Ferrite bead, current rating 1A or higher, 600R@100MHz" V 4350 1400 40  0001 C CNN "Description"
F 6 "0805" V 4150 1350 60  0001 C CNN "Size"
	1    4150 1350
	0    -1   -1   0   
$EndComp
$Comp
L MyKiCadLibs-Lib:CP1 C606
U 1 1
P 4850 1950
F 0 "C606" H 4900 2050 50  0000 L CNN
F 1 "220u" H 4900 1850 50  0000 L CNN
F 2 "MyKiCadLibs-Footprints:CAP-TH-D6.3mmP2.5mm" H 4850 1950 60  0001 C CNN
F 3 "" H 4850 1950 60  0000 C CNN
F 4 "10V" H 4905 1765 50  0000 L CNN "Voltage"
F 5 "2.5mm pitch, 6.3mm diameter" H 4850 2250 40  0001 L CNN "Type"
F 6 "Low impedance aluminium electrolytic capacitor - Panasonic FC, FR or similar" H 4850 2350 40  0001 L CNN "Description"
	1    4850 1950
	1    0    0    -1  
$EndComp
$Comp
L MyKiCadLibs-Lib:C C609
U 1 1
P 4500 2150
F 0 "C609" H 4500 2250 40  0000 L CNN
F 1 "100p" H 4510 2065 40  0000 L CNN
F 2 "MyKiCadLibs-Footprints:SMD-0805" H 4538 2000 30  0001 C CNN
F 3 "" H 4500 2250 60  0000 C CNN
F 4 "50V" H 4565 2000 40  0000 C CNN "Voltage"
F 5 "C0G" H 4570 1925 40  0000 C CNN "Type"
F 6 "Ceramic capacitor" H 4500 2450 40  0001 L CNN "Description"
F 7 "5%" H 4900 2650 40  0001 C CNN "Tolerance"
F 8 "0805" H 4500 2150 60  0001 C CNN "Size"
	1    4500 2150
	1    0    0    -1  
$EndComp
$Comp
L MyKiCadLibs-Lib:C C607
U 1 1
P 5200 1950
F 0 "C607" H 5200 2050 40  0000 L CNN
F 1 "22u" H 5210 1865 40  0000 L CNN
F 2 "MyKiCadLibs-Footprints:SMD-0805" H 5238 1800 30  0001 C CNN
F 3 "" H 5200 2050 60  0000 C CNN
F 4 "10V" H 5265 1800 40  0000 C CNN "Voltage"
F 5 "X5R" H 5270 1725 40  0000 C CNN "Type"
F 6 "Ceramic capacitor" H 5200 2250 40  0001 L CNN "Description"
F 7 "20%" H 5600 2450 40  0001 C CNN "Tolerance"
F 8 "0805" H 5200 1950 60  0001 C CNN "Size"
	1    5200 1950
	1    0    0    -1  
$EndComp
$Comp
L power:GNDD #PWR0114
U 1 1
P 4500 2500
F 0 "#PWR0114" H 4500 2250 60  0001 C CNN
F 1 "GNDD" H 4500 2350 60  0000 C CNN
F 2 "" H 4500 2500 60  0000 C CNN
F 3 "" H 4500 2500 60  0000 C CNN
	1    4500 2500
	1    0    0    -1  
$EndComp
Wire Wire Line
	4450 1350 4500 1350
Text Label 3750 2700 3    60   ~ 0
D1V2
Text Label 4000 2700 3    60   ~ 0
IO3V3
Text Label 4150 2700 3    60   ~ 0
A3V3
Wire Wire Line
	3750 2700 3750 2950
Wire Wire Line
	3850 3050 3850 2950
Wire Wire Line
	3850 2950 3750 2950
Connection ~ 3750 2950
Wire Wire Line
	4000 2700 4000 3050
Wire Wire Line
	4150 2700 4150 3050
Text Label 8600 1950 0    60   ~ 0
NWAYEN
Text Label 8600 2150 0    60   ~ 0
SPEED
Text Notes 650  750  0    118  ~ 0
Ethernet - KSZ8081 10/100Meg Base-TX
NoConn ~ 4850 5000
NoConn ~ 4850 5100
NoConn ~ 4850 5200
NoConn ~ 2650 5000
NoConn ~ 2650 5100
NoConn ~ 2650 5200
NoConn ~ 2650 5300
$Comp
L MyKiCadLibs-Lib:C C608
U 1 1
P 5800 1950
F 0 "C608" H 5800 2050 40  0000 L CNN
F 1 "100n" H 5810 1865 40  0000 L CNN
F 2 "MyKiCadLibs-Footprints:SMD-0805" H 5838 1800 30  0001 C CNN
F 3 "" H 5800 2050 60  0000 C CNN
F 4 "50V" H 5865 1800 40  0000 C CNN "Voltage"
F 5 "X7R" H 5870 1725 40  0000 C CNN "Type"
F 6 "Ceramic capacitor" H 5800 2250 40  0001 L CNN "Description"
F 7 "10%" H 6200 2450 40  0001 C CNN "Tolerance"
F 8 "0805" H 5800 1950 60  0001 C CNN "Size"
	1    5800 1950
	1    0    0    -1  
$EndComp
$Comp
L MyKiCadLibs-Lib:C C604
U 1 1
P 2250 1950
F 0 "C604" H 2250 2050 40  0000 L CNN
F 1 "100n" H 2260 1865 40  0000 L CNN
F 2 "MyKiCadLibs-Footprints:SMD-0805" H 2288 1800 30  0001 C CNN
F 3 "" H 2250 2050 60  0000 C CNN
F 4 "50V" H 2315 1800 40  0000 C CNN "Voltage"
F 5 "X7R" H 2320 1725 40  0000 C CNN "Type"
F 6 "Ceramic capacitor" H 2250 2250 40  0001 L CNN "Description"
F 7 "10%" H 2650 2450 40  0001 C CNN "Tolerance"
F 8 "0805" H 2250 1950 60  0001 C CNN "Size"
	1    2250 1950
	1    0    0    -1  
$EndComp
$Comp
L MyKiCadLibs-Lib:C C601
U 1 1
P 1350 1950
F 0 "C601" H 1350 2050 40  0000 L CNN
F 1 "1u" H 1360 1865 40  0000 L CNN
F 2 "MyKiCadLibs-Footprints:SMD-0805" H 1388 1800 30  0001 C CNN
F 3 "" H 1350 2050 60  0000 C CNN
F 4 "10V" H 1365 1795 40  0000 L CNN "Voltage"
F 5 "X7R" H 1365 1725 40  0000 L CNN "Type"
F 6 "Ceramic capacitor" H 1350 2250 40  0001 L CNN "Description"
F 7 "10%" H 1420 1585 40  0001 C CNN "Tolerance"
F 8 "0805" H 1360 1655 40  0001 L CNN "Size"
	1    1350 1950
	1    0    0    -1  
$EndComp
$Comp
L MyKiCadLibs-Lib:C C602
U 1 1
P 1650 1950
F 0 "C602" H 1650 2050 40  0000 L CNN
F 1 "1u" H 1660 1865 40  0000 L CNN
F 2 "MyKiCadLibs-Footprints:SMD-0805" H 1688 1800 30  0001 C CNN
F 3 "" H 1650 2050 60  0000 C CNN
F 4 "10V" H 1665 1795 40  0000 L CNN "Voltage"
F 5 "X7R" H 1665 1725 40  0000 L CNN "Type"
F 6 "Ceramic capacitor" H 1650 2250 40  0001 L CNN "Description"
F 7 "10%" H 1720 1585 40  0001 C CNN "Tolerance"
F 8 "0805" H 1660 1655 40  0001 L CNN "Size"
	1    1650 1950
	1    0    0    -1  
$EndComp
$Comp
L MyKiCadLibs-Lib:C C603
U 1 1
P 1950 1950
F 0 "C603" H 1950 2050 40  0000 L CNN
F 1 "100n" H 1960 1865 40  0000 L CNN
F 2 "MyKiCadLibs-Footprints:SMD-0805" H 1988 1800 30  0001 C CNN
F 3 "" H 1950 2050 60  0000 C CNN
F 4 "50V" H 2015 1800 40  0000 C CNN "Voltage"
F 5 "X7R" H 2020 1725 40  0000 C CNN "Type"
F 6 "Ceramic capacitor" H 1950 2250 40  0001 L CNN "Description"
F 7 "10%" H 2350 2450 40  0001 C CNN "Tolerance"
F 8 "0805" H 1950 1950 60  0001 C CNN "Size"
	1    1950 1950
	1    0    0    -1  
$EndComp
$Comp
L MyKiCadLibs-Lib:C C605
U 1 1
P 3000 1950
F 0 "C605" H 3000 2050 40  0000 L CNN
F 1 "100n" H 3010 1865 40  0000 L CNN
F 2 "MyKiCadLibs-Footprints:SMD-0805" H 3038 1800 30  0001 C CNN
F 3 "" H 3000 2050 60  0000 C CNN
F 4 "50V" H 3065 1800 40  0000 C CNN "Voltage"
F 5 "X7R" H 3070 1725 40  0000 C CNN "Type"
F 6 "Ceramic capacitor" H 3000 2250 40  0001 L CNN "Description"
F 7 "10%" H 3400 2450 40  0001 C CNN "Tolerance"
F 8 "0805" H 3000 1950 60  0001 C CNN "Size"
	1    3000 1950
	1    0    0    -1  
$EndComp
$Comp
L MyKiCadLibs-Lib:R R612
U 1 1
P 5200 4500
F 0 "R612" V 5250 4200 40  0000 C CNN
F 1 "33" V 5207 4501 40  0000 C CNN
F 2 "MyKiCadLibs-Footprints:SMD-0805" V 5130 4500 30  0001 C CNN
F 3 "" V 5120 4500 30  0000 C CNN
F 4 "100mW" V 5300 4500 40  0001 C CNN "Power"
F 5 "Thick or thin film resistor" V 5445 4500 40  0001 C CNN "Description"
F 6 "0805" V 5375 4500 40  0001 C CNN "Size"
F 7 "1%" V 5525 4500 40  0001 C CNN "Tolerance"
	1    5200 4500
	0    1    -1   0   
$EndComp
Wire Wire Line
	4950 4500 4850 4500
Wire Wire Line
	8050 4450 8400 4450
Wire Wire Line
	5750 3600 5550 3600
Wire Wire Line
	4500 2450 4850 2450
Wire Wire Line
	1350 1350 1650 1350
Wire Wire Line
	1350 2450 1650 2450
$Comp
L power:GNDD #PWR0115
U 1 1
P 3000 2500
F 0 "#PWR0115" H 3000 2250 60  0001 C CNN
F 1 "GNDD" H 3000 2350 60  0000 C CNN
F 2 "" H 3000 2500 60  0000 C CNN
F 3 "" H 3000 2500 60  0000 C CNN
	1    3000 2500
	1    0    0    -1  
$EndComp
Wire Wire Line
	3300 1350 3000 1350
$Comp
L power:GNDD #PWR0116
U 1 1
P 1350 2550
F 0 "#PWR0116" H 1350 2300 60  0001 C CNN
F 1 "GNDD" H 1350 2400 60  0000 C CNN
F 2 "" H 1350 2550 60  0000 C CNN
F 3 "" H 1350 2550 60  0000 C CNN
	1    1350 2550
	1    0    0    -1  
$EndComp
Connection ~ 1350 2450
Text Notes 7300 4050 0    60   ~ 0
Note: Some straping options will be control through the XMOS (U801) interface.\nStrapping resistors control lines not connected to U801.\n
$Comp
L MyKiCadLibs-Lib:C C614
U 1 1
P 5900 7050
F 0 "C614" H 5900 7150 40  0000 L CNN
F 1 "10u" H 5910 6965 40  0000 L CNN
F 2 "MyKiCadLibs-Footprints:SMD-0805" H 5938 6900 30  0001 C CNN
F 3 "" H 5900 7150 60  0000 C CNN
F 4 "10V" H 5965 6900 40  0000 C CNN "Voltage"
F 5 "X5R" H 5970 6825 40  0000 C CNN "Type"
F 6 "Ceramic capacitor" H 5900 7350 40  0001 L CNN "Description"
F 7 "20%" H 6300 7550 40  0001 C CNN "Tolerance"
F 8 "0805" H 5900 7050 60  0001 C CNN "Size"
	1    5900 7050
	-1   0    0    -1  
$EndComp
$Comp
L MyKiCadLibs-Lib:DIODE D601
U 1 1
P 6200 6400
F 0 "D601" H 6200 6500 40  0000 C CNN
F 1 "1N4148W-7-F" H 6200 6300 40  0000 C CNN
F 2 "MyKiCadLibs-Footprints:DIODE-SOD-123" H 6200 6400 60  0001 C CNN
F 3 "" H 6200 6400 60  0000 C CNN
F 4 "Text description" H 6200 6250 40  0001 C CNN "Description"
	1    6200 6400
	0    -1   -1   0   
$EndComp
$Comp
L power:+3V3 #PWR0117
U 1 1
P 10050 950
F 0 "#PWR0117" H 10050 800 50  0001 C CNN
F 1 "+3V3" H 10050 1090 50  0000 C CNN
F 2 "" H 10050 950 50  0000 C CNN
F 3 "" H 10050 950 50  0000 C CNN
	1    10050 950 
	1    0    0    -1  
$EndComp
Wire Wire Line
	10350 1850 10050 1850
Wire Wire Line
	10050 950  10050 1850
Wire Wire Line
	10050 2050 10350 2050
Connection ~ 10050 1850
$Comp
L power:+3V3 #PWR0118
U 1 1
P 3000 1250
F 0 "#PWR0118" H 3000 1100 50  0001 C CNN
F 1 "+3V3" H 3000 1390 50  0000 C CNN
F 2 "" H 3000 1250 50  0000 C CNN
F 3 "" H 3000 1250 50  0000 C CNN
	1    3000 1250
	1    0    0    -1  
$EndComp
Text Notes 1450 1200 0    60   ~ 0
D1V2 generated\nby KZS8081MLX\ninternal regulator
$Comp
L MyKiCadLibs-Lib:R R602
U 1 1
P 9600 1950
F 0 "R602" V 9700 1950 40  0000 C CNN
F 1 "220" V 9600 1950 40  0000 C CNN
F 2 "MyKiCadLibs-Footprints:SMD-0805" V 9530 1950 30  0001 C CNN
F 3 "" V 9520 1950 30  0000 C CNN
F 4 "100mW" V 9700 1950 40  0001 C CNN "Power"
F 5 "Thick or thin film resistor" V 9845 1950 40  0001 C CNN "Description"
F 6 "0805" V 9775 1950 40  0001 C CNN "Size"
F 7 "1%" V 9925 1950 40  0001 C CNN "Tolerance"
	1    9600 1950
	0    1    -1   0   
$EndComp
$Comp
L MyKiCadLibs-Lib:R R603
U 1 1
P 9600 2150
F 0 "R603" V 9500 2150 40  0000 C CNN
F 1 "220" V 9600 2150 40  0000 C CNN
F 2 "MyKiCadLibs-Footprints:SMD-0805" V 9530 2150 30  0001 C CNN
F 3 "" V 9520 2150 30  0000 C CNN
F 4 "100mW" V 9700 2150 40  0001 C CNN "Power"
F 5 "Thick or thin film resistor" V 9845 2150 40  0001 C CNN "Description"
F 6 "0805" V 9775 2150 40  0001 C CNN "Size"
F 7 "1%" V 9925 2150 40  0001 C CNN "Tolerance"
	1    9600 2150
	0    1    -1   0   
$EndComp
Wire Wire Line
	1650 1350 1950 1350
Wire Wire Line
	1650 2450 1950 2450
Wire Wire Line
	1950 1350 2250 1350
Wire Wire Line
	1950 2450 2250 2450
Wire Wire Line
	8050 5050 8050 5100
Wire Wire Line
	8400 5050 8400 5100
Wire Wire Line
	9150 5050 9150 5100
Wire Wire Line
	9500 5050 9500 5100
Wire Wire Line
	9050 2900 9050 3000
Wire Wire Line
	5750 3600 5750 3700
Wire Wire Line
	8050 4450 8050 4500
Wire Wire Line
	8400 4450 8750 4450
Wire Wire Line
	8750 4450 9150 4450
Wire Wire Line
	9150 4450 9500 4450
Wire Wire Line
	9500 4450 9850 4450
Wire Wire Line
	5900 6700 5900 6800
Wire Wire Line
	5900 6800 5900 6850
Wire Wire Line
	6200 6800 6700 6800
Wire Wire Line
	5900 6100 5900 6150
Wire Wire Line
	3000 1350 3000 1750
Wire Wire Line
	3450 5700 3450 5750
Wire Wire Line
	3550 5700 3650 5700
Wire Wire Line
	3650 5700 3750 5700
Wire Wire Line
	3750 5700 3850 5700
Wire Wire Line
	3850 5700 3950 5700
Wire Wire Line
	3950 5700 4050 5700
Wire Wire Line
	4050 5700 4150 5700
Wire Wire Line
	2000 5250 2000 5500
Wire Wire Line
	1200 5250 1200 5500
Wire Wire Line
	5750 4650 6200 4650
Wire Wire Line
	5550 4750 6200 4750
Wire Wire Line
	10200 2250 10200 2500
Wire Wire Line
	8750 5050 8750 5100
Wire Wire Line
	9850 5050 9850 5100
Wire Wire Line
	4500 1350 4850 1350
Wire Wire Line
	4850 1350 5200 1350
Wire Wire Line
	5200 1350 5800 1350
Wire Wire Line
	4500 2450 4500 2500
Wire Wire Line
	4850 2450 5200 2450
Wire Wire Line
	5200 2450 5800 2450
Wire Wire Line
	5800 1350 6100 1350
Wire Wire Line
	3750 2950 3750 3050
Wire Wire Line
	1350 2450 1350 2550
Wire Wire Line
	10050 1850 10050 2050
$EndSCHEMATC
